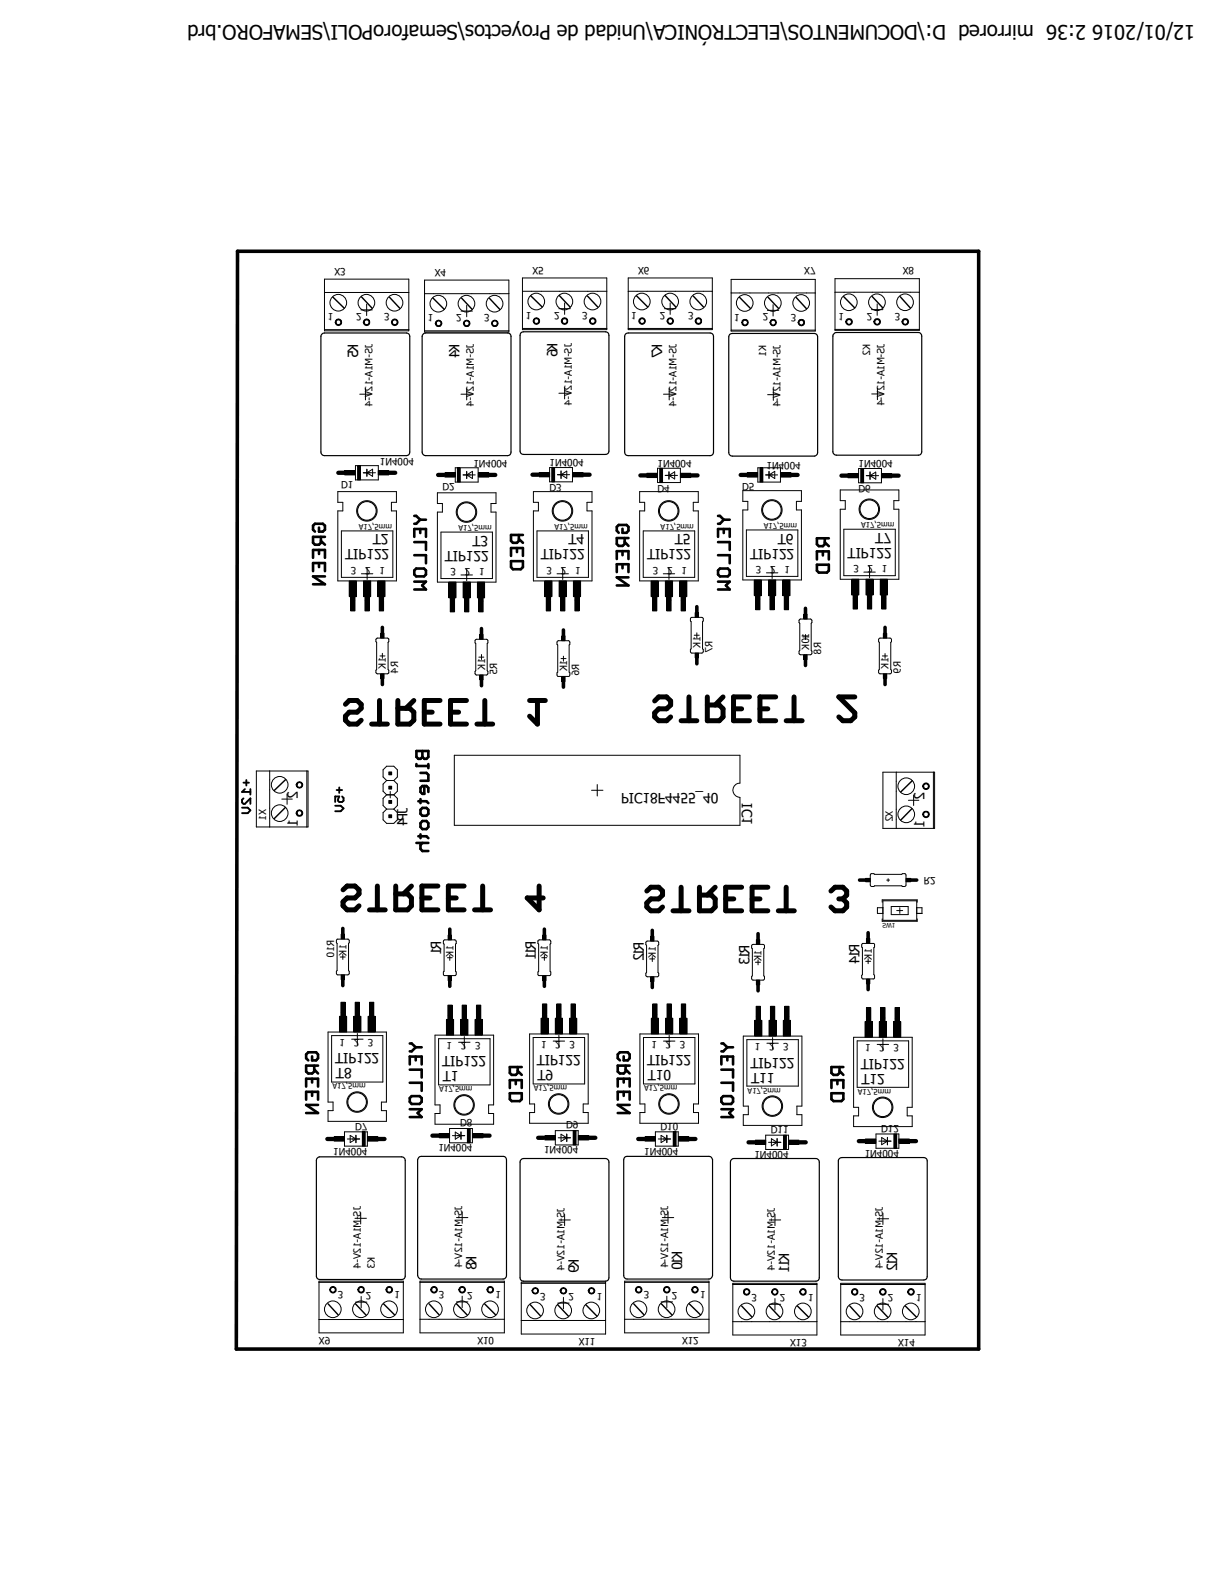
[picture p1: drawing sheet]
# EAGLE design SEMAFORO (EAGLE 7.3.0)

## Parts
D1  1N4004  [DO41-10]
D2  1N4004  [DO41-10]
D3  1N4004  [DO41-10]
D4  1N4004  [DO41-10]
D5  1N4004  [DO41-10]
D6  1N4004  [DO41-10]
D7  1N4004  [DO41-10]
D8  1N4004  [DO41-10]
D9  1N4004  [DO41-10]
D10  1N4004  [DO41-10]
D11  1N4004  [DO41-10]
D12  1N4004  [DO41-10]
IC1  PIC18F4455_40  [DIL40]
JP4  PINHD-1X4  [1X04]
K1  JS-M1A-12V-4  [JS-M1A]
K2  JS-M1A-12V-4  [JS-M1A]
K3  JS-M1A-12V-4  [JS-M1A]
K4  JS-M1A-12V-4  [JS-M1A]
K5  JS-M1A-12V-4  [JS-M1A]
K6  JS-M1A-12V-4  [JS-M1A]
K7  JS-M1A-12V-4  [JS-M1A]
K8  JS-M1A-12V-4  [JS-M1A]
K9  JS-M1A-12V-4  [JS-M1A]
K10  JS-M1A-12V-4  [JS-M1A]
K11  JS-M1A-12V-4  [JS-M1A]
K12  JS-M1A-12V-4  [JS-M1A]
R1  1K  R-US_0207/10  [0207/10]
R2  R-US_0207/10  [0207/10]
R4  1K  R-US_0207/10  [0207/10]
R5  1K  R-US_0207/10  [0207/10]
R6  1K  R-US_0207/10  [0207/10]
R7  1K  R-US_0207/10  [0207/10]
R8  10K  R-US_0207/10  [0207/10]
R9  1K  R-US_0207/10  [0207/10]
R10  1K  R-US_0207/10  [0207/10]
R11  1K  R-US_0207/10  [0207/10]
R12  1K  R-US_0207/10  [0207/10]
R13  1K  R-US_0207/10  [0207/10]
R14  1K  R-US_0207/10  [0207/10]
SW1  SWITCH_PUSHBUTTONEVQ-PE  [TACT_PANA-EVQ]
T1  TIP122  [TO220]
T2  TIP122  [TO220]
T3  TIP122  [TO220]
T4  TIP122  [TO220]
T5  TIP122  [TO220]
T6  TIP122  [TO220]
T7  TIP122  [TO220]
T8  TIP122  [TO220]
T9  TIP122  [TO220]
T10  TIP122  [TO220]
T11  TIP122  [TO220]
T12  TIP122  [TO220]
X1  W237-102  [W237-102]
X2  W237-102  [W237-102]
X3  W237-103  [W237-103]
X4  W237-103  [W237-103]
X5  W237-103  [W237-103]
X6  W237-103  [W237-103]
X7  W237-103  [W237-103]
X8  W237-103  [W237-103]
X9  W237-103  [W237-103]
X10  W237-103  [W237-103]
X11  W237-103  [W237-103]
X12  W237-103  [W237-103]
X13  W237-103  [W237-103]
X14  W237-103  [W237-103]

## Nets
GND: IC1.12(VSS) IC1.31(VSS) JP4.2 SW1.P$1 T1.3(E) T2.3(E) T3.3(E) T4.3(E) T5.3(E) T6.3(E) T7.3(E) T8.3(E) T9.3(E) T10.3(E) T11.3(E) T12.3(E) X1.1 X2.2 ; supply symbol labelled gnd
N$1: D8.A K8.2 T1.2(C)
N$3: IC1.1(!MCLR!/VPP/RE3) R2.1 SW1.P$2
N$4: R8.2 T6.1(B)
N$5: D5.A K1.2 T6.2(C)
N$6: K4.NO(2:S) X4.1
N$7: K1.NO(2:S) X7.1
N$8: R5.2 T3.1(B)
N$9: R1.2 T1.1(B)
N$10: IC1.21(RD2/SPP2) R5.1
N$11: K8.C(2:P) X10.3
N$12: R4.2 T2.1(B)
N$13: D1.A K5.2 T2.2(C)
N$14: K1.C(2:P) X7.3
N$15: K8.NO(2:S) X10.1
N$17: K6.NO(2:S) X5.1
N$22: D2.A K4.2 T3.2(C)
N$25: R9.2 T7.1(B)
N$26: D9.A K9.2 T9.2(C)
N$28: R6.2 T4.1(B)
N$30: R11.2 T9.1(B)
N$45: R7.2 T5.1(B)
N$53: IC1.35(RB2/AN8/INT2/VMO) R1.1
N$60: IC1.20(RD1/SPP1) R4.1
N$61: D6.A K2.2 T7.2(C)
N$62: K2.NO(2:S) X8.1
N$73: K9.C(2:P) X11.3
N$74: K2.C(2:P) X8.3
N$75: D3.A K6.2 T4.2(C)
N$76: K9.NO(2:S) X11.1
N$77: D4.A K7.2 T5.2(C)
N$78: D7.A K3.2 T8.2(C)
N$79: R10.2 T8.1(B)
N$81: IC1.36(RB3/AN9/CCP2/VPO) R11.1
N$82: K3.C(2:P) X9.3
N$83: K3.NO(2:S) X9.1
N$98: IC1.37(RB4/AN11/KBI0/CSSPP) R12.1
N$127: IC1.25(RC6/TX/CK) JP4.4
N$128: IC1.26(RC7/RX/DT/SDO) JP4.3
N$129: D10.A K10.2 T10.2(C)
N$130: K4.C(2:P) X4.3
N$131: K5.NO(2:S) X3.1
N$132: K5.C(2:P) X3.3
N$133: K6.C(2:P) X5.3
N$135: K7.NO(2:S) X6.1
N$136: K7.C(2:P) X6.3
N$137: R12.2 T10.1(B)
N$138: K10.C(2:P) X12.3
N$139: K10.NO(2:S) X12.1
N$140: D11.A K11.2 T11.2(C)
N$141: R13.2 T11.1(B)
N$142: K11.C(2:P) X13.3
N$143: K11.NO(2:S) X13.1
N$144: D12.A K12.2 T12.2(C)
N$145: R14.2 T12.1(B)
N$146: K12.C(2:P) X14.3
N$147: K12.NO(2:S) X14.1
N$148: IC1.27(RD4/SPP4) R7.1
N$149: IC1.22(RD3/SPP3) R6.1
N$150: IC1.28(RD5/SPP5/P1B) R8.1
N$151: IC1.29(RD6/SPP6/P1C) R9.1
N$152: IC1.38(RB5/KBI1/PGM) R13.1
N$153: IC1.34(RB1/AN10/INT1/SCK/SCL) R10.1
N$154: IC1.39(RB6/KBI2/PGC) R14.1
VCC: IC1.11(VDD) IC1.32(VDD) JP4.1 R2.2 X2.1 ; supply symbol labelled 5V
VCC12: D1.C D2.C D3.C D4.C D5.C D6.C D7.C D8.C D9.C D10.C D11.C D12.C K1.1 K2.1 K3.1 K4.1 K5.1 K6.1 K7.1 K8.1 K9.1 K10.1 K11.1 K12.1 X1.2 ; supply symbol labelled 12V
Unconnected: IC1.2(RA0/AN0) IC1.3(RA1/AN1) IC1.4(RA2/AN2/VREF-/CVREF) IC1.5(RA3/AN3/VREF+) IC1.6(RA4/T0CKI/CIOUT/RCV) IC1.7(RA5/AN4/!SS!/HLVDIN/C2OUT) IC1.8(RE0/AN5/CK1SPP) IC1.9(RE1/AN6/CK2SPP) IC1.10(RE2/AN7/OESPP) IC1.13(OSC1/CLKI) IC1.14(RA6/OSC2/CLKO) IC1.15(RC0/TIOSO/T13CKI) IC1.16(RC1/T1OSI/ICCP2/!UOE) IC1.17(RC2/CCP1/P1A) IC1.18(VUSB) IC1.19(RD0/SPP0) IC1.23(RC4/D-/VM) IC1.24(RC5/D+/VP) IC1.30(RD7/SPP7/P1D) IC1.33(RB0/AN12/INT0/LFT0/SDI/SDA) IC1.40(RB7/BKI3/PGD) X3.2 X4.2 X5.2 X6.2 X7.2 X8.2 X9.2 X10.2 X11.2 X12.2 X13.2 X14.2
